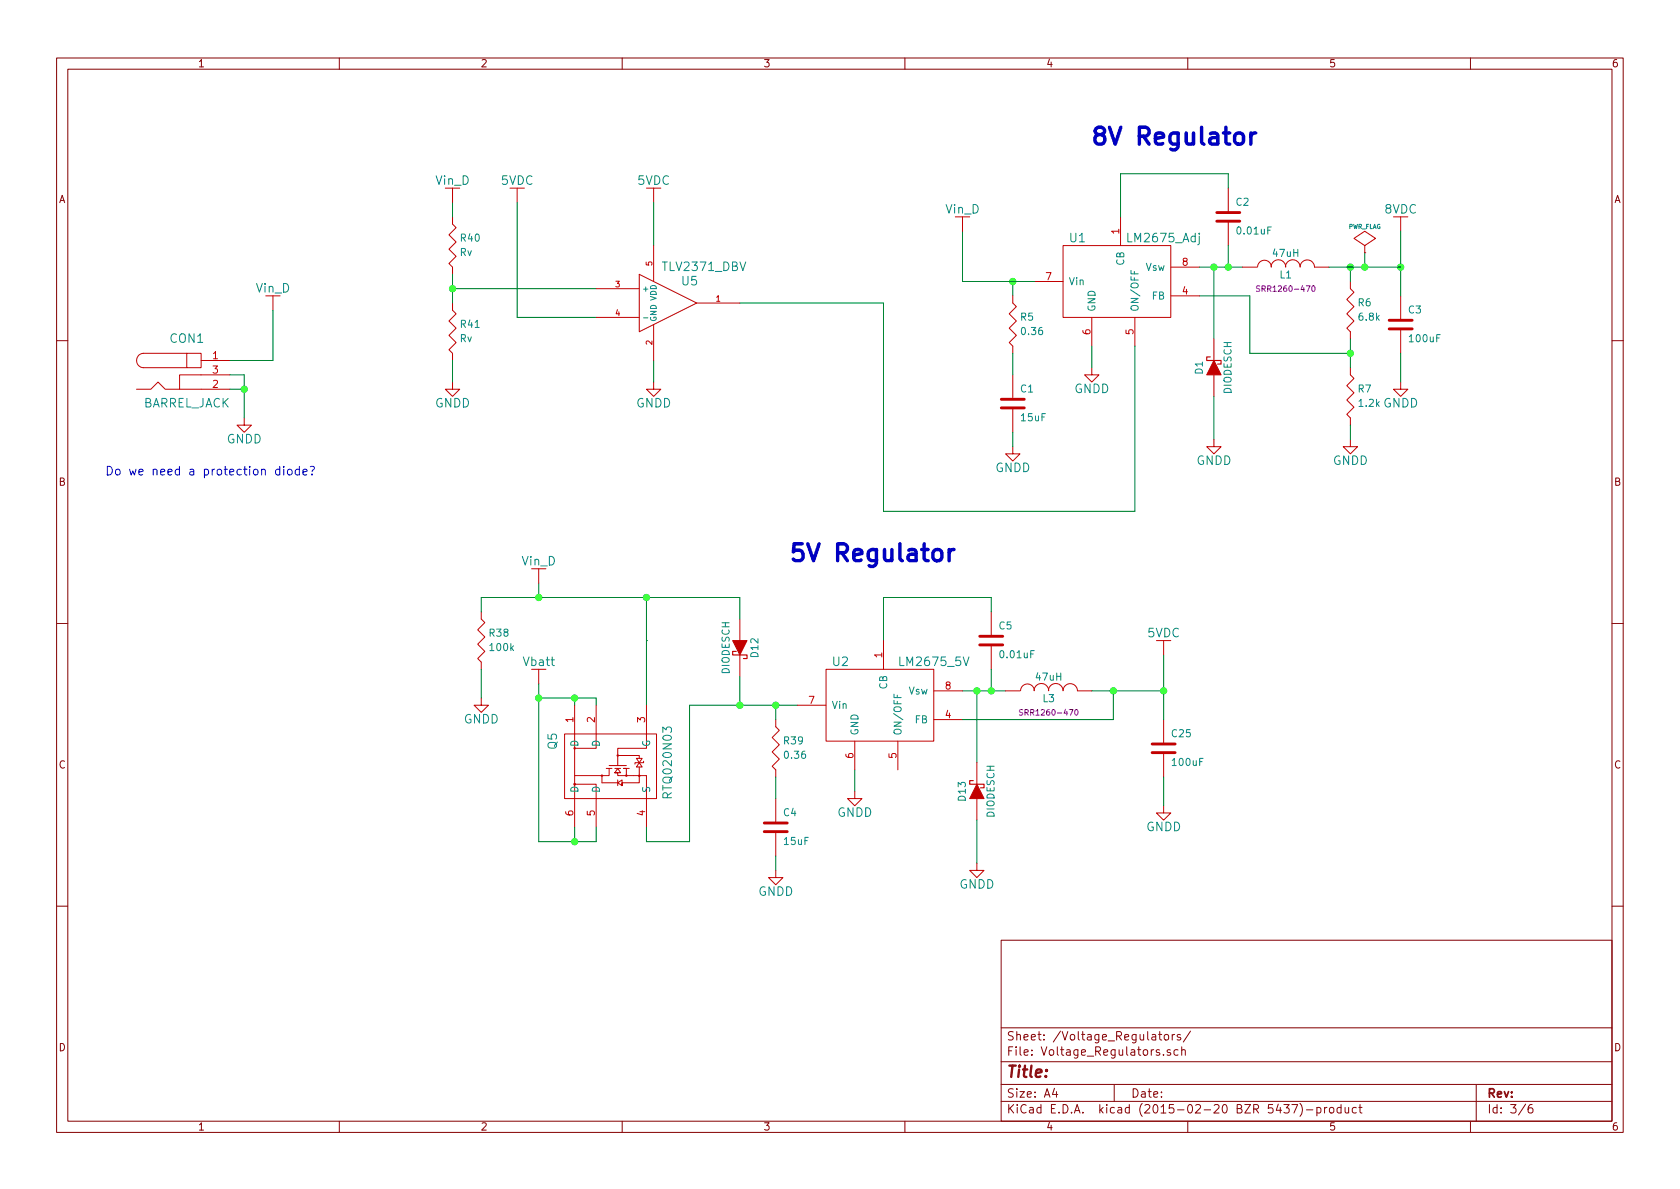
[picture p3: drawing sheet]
EESchema Schematic File Version 2
LIBS:power
LIBS:device
LIBS:transistors
LIBS:conn
LIBS:linear
LIBS:regul
LIBS:74xx
LIBS:cmos4000
LIBS:adc-dac
LIBS:memory
LIBS:xilinx
LIBS:special
LIBS:microcontrollers
LIBS:dsp
LIBS:microchip
LIBS:analog_switches
LIBS:motorola
LIBS:texas
LIBS:intel
LIBS:audio
LIBS:interface
LIBS:digital-audio
LIBS:philips
LIBS:display
LIBS:cypress
LIBS:siliconi
LIBS:opto
LIBS:atmel
LIBS:contrib
LIBS:valves
LIBS:SelfGenerated
LIBS:Project_2-cache
EELAYER 25 0
EELAYER END
$Descr A4 11693 8268
encoding utf-8
Sheet 3 6
Title ""
Date ""
Rev ""
Comp ""
Comment1 ""
Comment2 ""
Comment3 ""
Comment4 ""
$EndDescr
$Comp
L LM2675_Adj U1
U 1 1
P 7800 1950
F 0 "U1" H 7500 2250 60  0000 C CNN
F 1 "LM2675_Adj" H 8100 2250 60  0000 C CNN
F 2 "Housings_SOIC:SOIC-8_3.9x4.9mm_Pitch1.27mm" H 7750 1950 60  0001 C CNN
F 3 "" H 7750 1950 60  0000 C CNN
F 4 "LM2675MX-ADJ/NOPB" H 7800 1950 60  0001 C CNN "PN"
	1    7800 1950
	1    0    0    -1  
$EndComp
$Comp
L C C1
U 1 1
P 7050 2800
F 0 "C1" H 7100 2900 50  0000 L CNN
F 1 "15uF" H 7100 2700 50  0000 L CNN
F 2 "Capacitors_SMD:C_0805_HandSoldering" H 7088 2650 30  0001 C CNN
F 3 "" H 7050 2800 60  0000 C CNN
F 4 "C2012X5R1E156M125AC" H 7050 2800 60  0001 C CNN "PN"
	1    7050 2800
	1    0    0    -1  
$EndComp
$Comp
L GNDD #PWR014
U 1 1
P 7050 3100
F 0 "#PWR014" H 7050 2850 60  0001 C CNN
F 1 "GNDD" H 7050 2950 60  0000 C CNN
F 2 "" H 7050 3100 60  0000 C CNN
F 3 "" H 7050 3100 60  0000 C CNN
	1    7050 3100
	1    0    0    -1  
$EndComp
$Comp
L GNDD #PWR015
U 1 1
P 7600 2550
F 0 "#PWR015" H 7600 2300 60  0001 C CNN
F 1 "GNDD" H 7600 2400 60  0000 C CNN
F 2 "" H 7600 2550 60  0000 C CNN
F 3 "" H 7600 2550 60  0000 C CNN
	1    7600 2550
	1    0    0    -1  
$EndComp
Wire Wire Line
	7600 2550 7600 2400
Wire Wire Line
	7050 3000 7050 3100
Wire Wire Line
	7050 1950 7050 2050
$Comp
L C C2
U 1 1
P 8550 1500
F 0 "C2" H 8600 1600 50  0000 L CNN
F 1 "0.01uF" H 8600 1400 50  0000 L CNN
F 2 "Capacitors_SMD:C_0805_HandSoldering" H 8588 1350 30  0001 C CNN
F 3 "" H 8550 1500 60  0000 C CNN
	1    8550 1500
	1    0    0    -1  
$EndComp
Wire Wire Line
	7800 1500 7800 1200
Wire Wire Line
	7800 1200 8550 1200
Wire Wire Line
	8450 1850 8450 2350
Wire Wire Line
	8350 1850 8650 1850
$Comp
L INDUCTOR L1
U 1 1
P 8950 1850
F 0 "L1" V 8900 1850 50  0000 C CNN
F 1 "47uH" V 9050 1850 50  0000 C CNN
F 2 "Inductors:SELF-WE-PD-XXL" H 8950 1850 60  0001 C CNN
F 3 "" H 8950 1850 60  0000 C CNN
F 4 "SRR1260-470" V 8800 1850 39  0000 C CNN "PN"
	1    8950 1850
	0    -1   -1   0   
$EndComp
Connection ~ 8450 1850
$Comp
L Rv R6
U 1 1
P 9400 2150
F 0 "R6" H 9450 2200 50  0000 L CNN
F 1 "6.8k" H 9450 2100 50  0000 L CNN
F 2 "Resistors_SMD:R_0805_HandSoldering" V 9330 2150 30  0001 C CNN
F 3 "" H 9400 2150 30  0000 C CNN
	1    9400 2150
	1    0    0    -1  
$EndComp
$Comp
L Rv R7
U 1 1
P 9400 2750
F 0 "R7" H 9450 2800 50  0000 L CNN
F 1 "1.2k" H 9450 2700 50  0000 L CNN
F 2 "Resistors_SMD:R_0805_HandSoldering" V 9330 2750 30  0001 C CNN
F 3 "" H 9400 2750 30  0000 C CNN
	1    9400 2750
	1    0    0    -1  
$EndComp
Wire Wire Line
	8350 2050 8700 2050
Wire Wire Line
	8700 2050 8700 2450
$Comp
L GNDD #PWR016
U 1 1
P 9400 3050
F 0 "#PWR016" H 9400 2800 60  0001 C CNN
F 1 "GNDD" H 9400 2900 60  0000 C CNN
F 2 "" H 9400 3050 60  0000 C CNN
F 3 "" H 9400 3050 60  0000 C CNN
	1    9400 3050
	1    0    0    -1  
$EndComp
Wire Wire Line
	9400 3050 9400 2950
Wire Wire Line
	8700 2450 9400 2450
Wire Wire Line
	9400 2350 9400 2550
Connection ~ 9400 2450
$Comp
L C C3
U 1 1
P 9750 2250
F 0 "C3" H 9800 2350 50  0000 L CNN
F 1 "100uF" H 9800 2150 50  0000 L CNN
F 2 "Capacitors_SMD:C_0805_HandSoldering" H 9788 2100 30  0001 C CNN
F 3 "" H 9750 2250 60  0000 C CNN
F 4 "TPSD107K016R0125" H 9750 2250 60  0001 C CNN "PN"
	1    9750 2250
	1    0    0    -1  
$EndComp
$Comp
L GNDD #PWR017
U 1 1
P 9750 2650
F 0 "#PWR017" H 9750 2400 60  0001 C CNN
F 1 "GNDD" H 9750 2500 60  0000 C CNN
F 2 "" H 9750 2650 60  0000 C CNN
F 3 "" H 9750 2650 60  0000 C CNN
	1    9750 2650
	1    0    0    -1  
$EndComp
Wire Wire Line
	9750 2450 9750 2650
$Comp
L Rv R5
U 1 1
P 7050 2250
F 0 "R5" H 7100 2300 50  0000 L CNN
F 1 "0.36" H 7100 2200 50  0000 L CNN
F 2 "Resistors_SMD:R_0805_HandSoldering" V 6980 2250 30  0001 C CNN
F 3 "" H 7050 2250 30  0000 C CNN
F 4 "ERJ-S6QFR36V" H 7050 2250 60  0001 C CNN "PN"
	1    7050 2250
	1    0    0    -1  
$EndComp
Wire Wire Line
	7050 2600 7050 2450
Connection ~ 7050 1950
$Comp
L BARREL_JACK CON1
U 1 1
P 1300 2600
F 0 "CON1" H 1300 2850 60  0000 C CNN
F 1 "BARREL_JACK" H 1300 2400 60  0000 C CNN
F 2 "Connect:BARREL_JACK" H 1300 2600 60  0001 C CNN
F 3 "" H 1300 2600 60  0000 C CNN
	1    1300 2600
	1    0    0    -1  
$EndComp
$Comp
L GNDD #PWR018
U 1 1
P 1700 2900
F 0 "#PWR018" H 1700 2650 60  0001 C CNN
F 1 "GNDD" H 1700 2750 60  0000 C CNN
F 2 "" H 1700 2900 60  0000 C CNN
F 3 "" H 1700 2900 60  0000 C CNN
	1    1700 2900
	1    0    0    -1  
$EndComp
Wire Wire Line
	1700 2600 1700 2900
Wire Wire Line
	1700 2700 1600 2700
Wire Wire Line
	1600 2600 1700 2600
Connection ~ 1700 2700
Wire Wire Line
	6700 1600 6700 1950
$Comp
L 8VDC #PWR019
U 1 1
P 9750 1600
F 0 "#PWR019" H 9750 1450 60  0001 C CNN
F 1 "8VDC" H 9750 1750 60  0000 C CNN
F 2 "" H 9750 1600 60  0000 C CNN
F 3 "" H 9750 1600 60  0000 C CNN
	1    9750 1600
	1    0    0    -1  
$EndComp
$Comp
L DIODESCH D1
U 1 1
P 8450 2550
F 0 "D1" H 8450 2650 50  0000 C CNN
F 1 "DIODESCH" H 8450 2450 50  0000 C CNN
F 2 "Diodes_SMD:Diode-SMA_Handsoldering" H 8450 2550 60  0001 C CNN
F 3 "" H 8450 2550 60  0000 C CNN
F 4 "SK12-13-F" H 8450 2550 60  0001 C CNN "PN"
	1    8450 2550
	0    -1   -1   0   
$EndComp
$Comp
L GNDD #PWR020
U 1 1
P 8450 3050
F 0 "#PWR020" H 8450 2800 60  0001 C CNN
F 1 "GNDD" H 8450 2900 60  0000 C CNN
F 2 "" H 8450 3050 60  0000 C CNN
F 3 "" H 8450 3050 60  0000 C CNN
	1    8450 3050
	1    0    0    -1  
$EndComp
Wire Wire Line
	8450 3050 8450 2750
Wire Wire Line
	9400 1950 9400 1850
Connection ~ 9400 1850
Wire Wire Line
	8550 1700 8550 1850
Connection ~ 8550 1850
Wire Wire Line
	8550 1200 8550 1300
Wire Wire Line
	9750 1600 9750 2050
Connection ~ 9750 1850
Text Notes 2200 3300 2    60   ~ 0
Do we need a protection diode?\n
$Comp
L Vin_D #PWR021
U 1 1
P 1900 2150
F 0 "#PWR021" H 1900 2000 60  0001 C CNN
F 1 "Vin_D" H 1900 2300 60  0000 C CNN
F 2 "" H 1900 2150 60  0000 C CNN
F 3 "" H 1900 2150 60  0000 C CNN
	1    1900 2150
	1    0    0    -1  
$EndComp
Wire Wire Line
	1900 2150 1900 2500
Wire Wire Line
	1900 2500 1600 2500
Wire Wire Line
	6700 1950 7200 1950
Wire Wire Line
	9250 1850 9750 1850
$Comp
L C C4
U 1 1
P 5400 5750
F 0 "C4" H 5450 5850 50  0000 L CNN
F 1 "15uF" H 5450 5650 50  0000 L CNN
F 2 "Capacitors_SMD:C_0805_HandSoldering" H 5438 5600 30  0001 C CNN
F 3 "" H 5400 5750 60  0000 C CNN
F 4 "C2012X5R1E156M125AC" H 5400 5750 60  0001 C CNN "PN"
	1    5400 5750
	1    0    0    -1  
$EndComp
$Comp
L GNDD #PWR022
U 1 1
P 5400 6050
F 0 "#PWR022" H 5400 5800 60  0001 C CNN
F 1 "GNDD" H 5400 5900 60  0000 C CNN
F 2 "" H 5400 6050 60  0000 C CNN
F 3 "" H 5400 6050 60  0000 C CNN
	1    5400 6050
	1    0    0    -1  
$EndComp
$Comp
L GNDD #PWR023
U 1 1
P 5950 5500
F 0 "#PWR023" H 5950 5250 60  0001 C CNN
F 1 "GNDD" H 5950 5350 60  0000 C CNN
F 2 "" H 5950 5500 60  0000 C CNN
F 3 "" H 5950 5500 60  0000 C CNN
	1    5950 5500
	1    0    0    -1  
$EndComp
Wire Wire Line
	5950 5500 5950 5350
Wire Wire Line
	5400 5950 5400 6050
$Comp
L C C5
U 1 1
P 6900 4450
F 0 "C5" H 6950 4550 50  0000 L CNN
F 1 "0.01uF" H 6950 4350 50  0000 L CNN
F 2 "Capacitors_SMD:C_0805_HandSoldering" H 6938 4300 30  0001 C CNN
F 3 "" H 6900 4450 60  0000 C CNN
	1    6900 4450
	1    0    0    -1  
$EndComp
Wire Wire Line
	6150 4450 6150 4150
Wire Wire Line
	6150 4150 6900 4150
Wire Wire Line
	6800 4800 6800 5300
Wire Wire Line
	6700 4800 7000 4800
$Comp
L INDUCTOR L3
U 1 1
P 7300 4800
F 0 "L3" V 7250 4800 50  0000 C CNN
F 1 "47uH" V 7400 4800 50  0000 C CNN
F 2 "Inductors:SELF-WE-PD-XXL" H 7300 4800 60  0001 C CNN
F 3 "" H 7300 4800 60  0000 C CNN
F 4 "SRR1260-470" V 7150 4800 39  0000 C CNN "PN"
	1    7300 4800
	0    -1   -1   0   
$EndComp
Connection ~ 6800 4800
$Comp
L C C25
U 1 1
P 8100 5200
F 0 "C25" H 8150 5300 50  0000 L CNN
F 1 "100uF" H 8150 5100 50  0000 L CNN
F 2 "Capacitors_SMD:c_elec_5x5.3" H 8138 5050 30  0001 C CNN
F 3 "" H 8100 5200 60  0000 C CNN
F 4 "TPSD107K016R0125" H 8100 5200 60  0001 C CNN "PN"
	1    8100 5200
	1    0    0    -1  
$EndComp
$Comp
L GNDD #PWR024
U 1 1
P 8100 5600
F 0 "#PWR024" H 8100 5350 60  0001 C CNN
F 1 "GNDD" H 8100 5450 60  0000 C CNN
F 2 "" H 8100 5600 60  0000 C CNN
F 3 "" H 8100 5600 60  0000 C CNN
	1    8100 5600
	1    0    0    -1  
$EndComp
Wire Wire Line
	8100 5400 8100 5600
$Comp
L Rv R39
U 1 1
P 5400 5200
F 0 "R39" H 5450 5250 50  0000 L CNN
F 1 "0.36" H 5450 5150 50  0000 L CNN
F 2 "Resistors_SMD:R_0805_HandSoldering" V 5330 5200 30  0001 C CNN
F 3 "" H 5400 5200 30  0000 C CNN
F 4 "ERJ-S6QFR36V" H 5400 5200 60  0001 C CNN "PN"
	1    5400 5200
	1    0    0    -1  
$EndComp
Wire Wire Line
	5400 5550 5400 5400
$Comp
L DIODESCH D13
U 1 1
P 6800 5500
F 0 "D13" H 6800 5600 50  0000 C CNN
F 1 "DIODESCH" H 6800 5400 50  0000 C CNN
F 2 "Diodes_SMD:Diode-SMA_Handsoldering" H 6800 5500 60  0001 C CNN
F 3 "" H 6800 5500 60  0000 C CNN
F 4 "SK12-13-F" H 6800 5500 60  0001 C CNN "PN"
	1    6800 5500
	0    -1   -1   0   
$EndComp
$Comp
L GNDD #PWR025
U 1 1
P 6800 6000
F 0 "#PWR025" H 6800 5750 60  0001 C CNN
F 1 "GNDD" H 6800 5850 60  0000 C CNN
F 2 "" H 6800 6000 60  0000 C CNN
F 3 "" H 6800 6000 60  0000 C CNN
	1    6800 6000
	1    0    0    -1  
$EndComp
Wire Wire Line
	6800 6000 6800 5700
Wire Wire Line
	6900 4650 6900 4800
Connection ~ 6900 4800
Wire Wire Line
	6900 4150 6900 4250
Wire Wire Line
	8100 4550 8100 5000
Wire Wire Line
	4800 4900 5550 4900
$Comp
L LM2675_5V U2
U 1 1
P 6150 4900
F 0 "U2" H 5850 5200 60  0000 C CNN
F 1 "LM2675_5V" H 6500 5200 60  0000 C CNN
F 2 "Housings_SOIC:SOIC-8_3.9x4.9mm_Pitch1.27mm" H 6100 4900 60  0001 C CNN
F 3 "" H 6100 4900 60  0000 C CNN
	1    6150 4900
	1    0    0    -1  
$EndComp
$Comp
L DIODESCH D12
U 1 1
P 5150 4500
F 0 "D12" H 5150 4600 50  0000 C CNN
F 1 "DIODESCH" H 5150 4400 50  0000 C CNN
F 2 "Diodes_SMD:Diode-SMA_Handsoldering" H 5150 4500 60  0001 C CNN
F 3 "" H 5150 4500 60  0000 C CNN
	1    5150 4500
	0    1    1    0   
$EndComp
Wire Wire Line
	5150 4900 5150 4700
Connection ~ 5150 4900
Wire Wire Line
	5150 4150 5150 4300
Wire Wire Line
	3350 4150 5150 4150
Wire Wire Line
	4500 4150 4500 4900
Connection ~ 4500 4150
Wire Wire Line
	3750 4150 3750 4050
$Comp
L Vbatt #PWR026
U 1 1
P 3750 4750
F 0 "#PWR026" H 3750 4600 60  0001 C CNN
F 1 "Vbatt" H 3750 4900 60  0000 C CNN
F 2 "" H 3750 4750 60  0000 C CNN
F 3 "" H 3750 4750 60  0000 C CNN
	1    3750 4750
	1    0    0    -1  
$EndComp
Wire Wire Line
	3750 4750 3750 5850
$Comp
L Rv R38
U 1 1
P 3350 4450
F 0 "R38" H 3400 4500 50  0000 L CNN
F 1 "100k" H 3400 4400 50  0000 L CNN
F 2 "Resistors_SMD:R_0805_HandSoldering" V 3280 4450 30  0001 C CNN
F 3 "" H 3350 4450 30  0000 C CNN
	1    3350 4450
	1    0    0    -1  
$EndComp
$Comp
L GNDD #PWR027
U 1 1
P 3350 4850
F 0 "#PWR027" H 3350 4600 60  0001 C CNN
F 1 "GNDD" H 3350 4700 60  0000 C CNN
F 2 "" H 3350 4850 60  0000 C CNN
F 3 "" H 3350 4850 60  0000 C CNN
	1    3350 4850
	1    0    0    -1  
$EndComp
Wire Wire Line
	3350 4650 3350 4850
Wire Wire Line
	3350 4250 3350 4150
Connection ~ 3750 4150
Text Notes 7600 1000 0    118  ~ 24
8V Regulator
Text Notes 5500 3900 0    118  ~ 24
5V Regulator
Wire Wire Line
	7750 5000 6700 5000
Wire Wire Line
	5400 5000 5400 4900
Connection ~ 5400 4900
Wire Wire Line
	7750 4800 7750 5000
Wire Wire Line
	7600 4800 8100 4800
Connection ~ 8100 4800
Connection ~ 7750 4800
$Comp
L PWR_FLAG #FLG028
U 1 1
P 9500 1750
F 0 "#FLG028" H 9500 1845 30  0001 C CNN
F 1 "PWR_FLAG" H 9500 1930 30  0000 C CNN
F 2 "" H 9500 1750 60  0000 C CNN
F 3 "" H 9500 1750 60  0000 C CNN
	1    9500 1750
	1    0    0    -1  
$EndComp
Wire Wire Line
	9500 1750 9500 1850
Connection ~ 9500 1850
$Comp
L 5VDC #PWR029
U 1 1
P 8100 4550
F 0 "#PWR029" H 8100 4400 60  0001 C CNN
F 1 "5VDC" H 8100 4700 60  0000 C CNN
F 2 "" H 8100 4550 60  0000 C CNN
F 3 "" H 8100 4550 60  0000 C CNN
	1    8100 4550
	1    0    0    -1  
$EndComp
$Comp
L 5VDC #PWR030
U 1 1
P 4550 1400
F 0 "#PWR030" H 4550 1250 60  0001 C CNN
F 1 "5VDC" H 4550 1550 60  0000 C CNN
F 2 "" H 4550 1400 60  0000 C CNN
F 3 "" H 4550 1400 60  0000 C CNN
	1    4550 1400
	1    0    0    -1  
$EndComp
$Comp
L GNDD #PWR031
U 1 1
P 4550 2650
F 0 "#PWR031" H 4550 2400 60  0001 C CNN
F 1 "GNDD" H 4550 2500 60  0000 C CNN
F 2 "" H 4550 2650 60  0000 C CNN
F 3 "" H 4550 2650 60  0000 C CNN
	1    4550 2650
	1    0    0    -1  
$EndComp
Wire Wire Line
	4550 2500 4550 2650
Wire Wire Line
	4550 1700 4550 1400
Wire Wire Line
	5150 2100 6150 2100
Wire Wire Line
	6150 2100 6150 3550
Wire Wire Line
	6150 3550 7900 3550
Wire Wire Line
	7900 3550 7900 2400
$Comp
L 5VDC #PWR032
U 1 1
P 3600 1400
F 0 "#PWR032" H 3600 1250 60  0001 C CNN
F 1 "5VDC" H 3600 1550 60  0000 C CNN
F 2 "" H 3600 1400 60  0000 C CNN
F 3 "" H 3600 1400 60  0000 C CNN
	1    3600 1400
	1    0    0    -1  
$EndComp
Wire Wire Line
	3600 1400 3600 2200
Wire Wire Line
	3600 2200 4150 2200
$Comp
L Rv R40
U 1 1
P 3150 1700
F 0 "R40" H 3200 1750 50  0000 L CNN
F 1 "Rv" H 3200 1650 50  0000 L CNN
F 2 "Resistors_SMD:R_0805_HandSoldering" V 3080 1700 30  0001 C CNN
F 3 "" H 3150 1700 30  0000 C CNN
	1    3150 1700
	1    0    0    -1  
$EndComp
$Comp
L Rv R41
U 1 1
P 3150 2300
F 0 "R41" H 3200 2350 50  0000 L CNN
F 1 "Rv" H 3200 2250 50  0000 L CNN
F 2 "Resistors_SMD:R_0805_HandSoldering" V 3080 2300 30  0001 C CNN
F 3 "" H 3150 2300 30  0000 C CNN
	1    3150 2300
	1    0    0    -1  
$EndComp
$Comp
L GNDD #PWR033
U 1 1
P 3150 2650
F 0 "#PWR033" H 3150 2400 60  0001 C CNN
F 1 "GNDD" H 3150 2500 60  0000 C CNN
F 2 "" H 3150 2650 60  0000 C CNN
F 3 "" H 3150 2650 60  0000 C CNN
	1    3150 2650
	1    0    0    -1  
$EndComp
Wire Wire Line
	3150 2650 3150 2500
Wire Wire Line
	3150 1900 3150 2100
Wire Wire Line
	4150 2000 3150 2000
Connection ~ 3150 2000
Wire Wire Line
	3150 1400 3150 1500
$Comp
L Vin_D #PWR034
U 1 1
P 3150 1400
F 0 "#PWR034" H 3150 1250 60  0001 C CNN
F 1 "Vin_D" H 3150 1550 60  0000 C CNN
F 2 "" H 3150 1400 60  0000 C CNN
F 3 "" H 3150 1400 60  0000 C CNN
	1    3150 1400
	1    0    0    -1  
$EndComp
$Comp
L Vin_D #PWR035
U 1 1
P 6700 1600
F 0 "#PWR035" H 6700 1450 60  0001 C CNN
F 1 "Vin_D" H 6700 1750 60  0000 C CNN
F 2 "" H 6700 1600 60  0000 C CNN
F 3 "" H 6700 1600 60  0000 C CNN
	1    6700 1600
	1    0    0    -1  
$EndComp
$Comp
L Vin_D #PWR036
U 1 1
P 3750 4050
F 0 "#PWR036" H 3750 3900 60  0001 C CNN
F 1 "Vin_D" H 3750 4200 60  0000 C CNN
F 2 "" H 3750 4050 60  0000 C CNN
F 3 "" H 3750 4050 60  0000 C CNN
	1    3750 4050
	1    0    0    -1  
$EndComp
$Comp
L RTQ020N03 Q5
U 1 1
P 4250 5350
F 0 "Q5" V 3850 5150 60  0000 C CNN
F 1 "RTQ020N03" V 4650 5300 60  0000 C CNN
F 2 "Housings_SOT-23_SOT-143_TSOT-6:SOT23-6" H 4250 5350 60  0001 C CNN
F 3 "" H 4250 5350 60  0000 C CNN
	1    4250 5350
	1    0    0    1   
$EndComp
Wire Wire Line
	4500 4450 4500 4450
Wire Wire Line
	4800 4900 4800 5850
Wire Wire Line
	4800 5850 4500 5850
Wire Wire Line
	4500 5850 4500 5750
Wire Wire Line
	4150 5850 4150 5750
Wire Wire Line
	3750 5850 4150 5850
Wire Wire Line
	4000 5850 4000 5750
Connection ~ 4000 5850
Wire Wire Line
	3750 4850 4150 4850
Wire Wire Line
	4150 4850 4150 4900
Connection ~ 3750 4850
Wire Wire Line
	4000 4850 4000 4900
Connection ~ 4000 4850
$Comp
L TLV2371_DBV U5
U 1 1
P 4650 2100
F 0 "U5" H 4800 2250 60  0000 C CNN
F 1 "TLV2371_DBV" H 4900 2350 60  0000 C CNN
F 2 "Housings_SOT-23_SOT-143_TSOT-6:SOT23-5" H 4650 2100 60  0001 C CNN
F 3 "" H 4650 2100 60  0000 C CNN
	1    4650 2100
	1    0    0    -1  
$EndComp
$EndSCHEMATC
